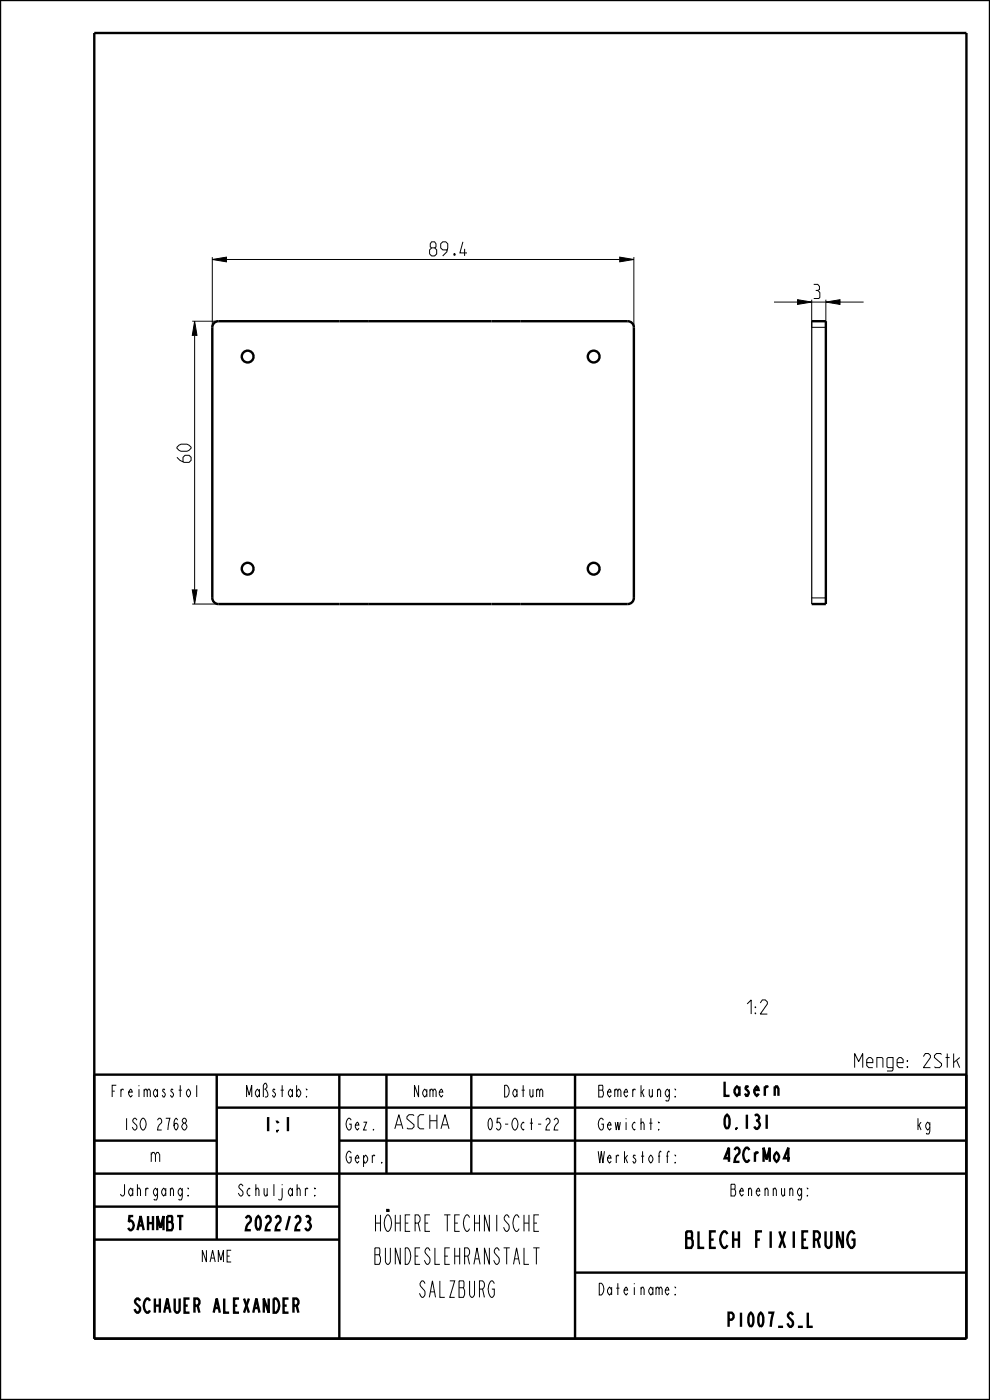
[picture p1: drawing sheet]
<svg xmlns="http://www.w3.org/2000/svg" width="210mm" height="297mm" viewBox="0 0 210 297" stroke-linecap="round" stroke-linejoin="round" font-family="sans-serif">
<path d="M45 55l3-.5v1zM131.5 54.5l3 .5-3 .5zM41.3 68.1l.5 3h-1zM169.2 63.6l3 .5-3 .5zM175.2 64.1l3-.5v1zM40.8 125.1h1l-.5 3z" fill="#000"/>
<g fill="none" stroke="#000" stroke-width=".21">
<path d="M45 55l3-.5v1zM45 54.5v14.9M48 55h83.5M131.5 54.5l3 .5-3 .5zM134.5 54.5v14.9M40.8 68.1h5.5M41.3 68.1l.5 3h-1zM41.3 71.1v54M164.2 64.1h5M169.2 63.6l3 .5-3 .5zM172.2 63.6v5.8M175.2 64.1l3-.5v1z"/>
<path d="M175.2 63.6v5.8M178.2 64.1h5M40.8 125.1h1l-.5 3zM40.8 128.1h5.5"/>
</g>
<g fill="none" stroke="#000" stroke-width=".51">
<path d="M0 0h210v297h-210zM20 7h185v277h-185zM78.2 68.1h26M78.2 128.1h26M20 228h185v56M46 235h159M46 228v35M72 228v56M82 228v21M100 228v21M122 228v56M20 242h26"/>
<path d="M20 249h185M20 256h52M72 242h133M20 263h52M122 270h83"/>
</g>
<!-- layer: A_ACHSEN -->
<g fill="none" stroke="#000" stroke-width=".51">
<path d="M72 68.1h6.2M104.2 68.1h6.3M72 128.1h6.2M104.2 128.1h6.3"/>
<circle cx="52.5" cy="75.6" r="1.25"/>
<circle cx="125.9" cy="75.6" r="1.25"/>
<circle cx="52.5" cy="120.6" r="1.25"/>
<circle cx="125.9" cy="120.6" r="1.25"/>
</g>
<!-- layer: A_RUNDUNGEN -->
<path d="M72 68.1h-25.7a1.3 1.3 0 0 0-1.3 1.3v57.4a1.3 1.3 0 0 0 1.3 1.3h25.7M110.5 68.1h22.7a1.3 1.3 0 0 1 1.3 1.3v57.4a1.3 1.3 0 0 1-1.3 1.3h-22.7M172.2 68.1h3v60h-3" fill="none" stroke="#000" stroke-width=".51"/>
<path d="M172.2 69.4h3M172.2 126.8h3" fill="none" stroke="#000" stroke-width=".21"/>
<path d="M172.2 68.1v60" fill="none" stroke="#000" stroke-width=".25"/>
<g font-size="4.6">
<text x="77.1" y="261.2">HÖHERE TECHNISCHE</text>
<text x="77.1" y="268.2">BUNDESLEHRANSTALT</text>
<text x="143" y="264.7">BLECH FIXIERUNG</text>
<text x="87.6" y="275.2">SALZBURG</text>
</g>
<g font-size="3.9">
<text x="91.1" y="54.3">89.4</text>
<text x="172.6" y="63.3">3</text>
<text x="40.5" y="98.1" transform="rotate(-90 40.5 98.1)">60</text>
<text x="156.6" y="215.1">1:2</text>
<text x="180.7" y="226.5">Menge: 2Stk</text>
<text x="153.2" y="232.5">Lasern</text>
<text x="55.5" y="240">1:1</text>
<text x="83.2" y="239.5">ASCHA</text>
<text x="153.2" y="239.5">0.131</text>
<text x="31.6" y="246.5">m</text>
<text x="153.2" y="246.5">42CrMo4</text>
<text x="26" y="261">5AHMBT</text>
<text x="50.8" y="261">2022/23</text>
<text x="26.1" y="278.5">SCHAUER ALEXANDER</text>
<text x="152.9" y="281.5">P1007_S_L</text>
</g>
<g font-size="3.3">
<text x="22.3" y="232.7">Freimasstol</text>
<text x="51.2" y="232.7">Maßstab:</text>
<text x="87.1" y="232.7">Name</text>
<text x="106.1" y="232.7">Datum</text>
<text x="127.1" y="232.7">Bemerkung:</text>
<text x="25.2" y="239.7">ISO 2768</text>
<text x="73.2" y="239.7">Gez.</text>
<text x="102.2" y="239.7">05-Oct-22</text>
<text x="127.1" y="239.7">Gewicht:</text>
<text x="194.2" y="239.7">kg</text>
<text x="73.2" y="246.7">Gepr.</text>
<text x="127.1" y="246.7">Werkstoff:</text>
<text x="24.2" y="253.7">Jahrgang:</text>
<text x="49.2" y="253.7">Schuljahr:</text>
<text x="153.7" y="253.7">Benennung:</text>
<text x="42.1" y="267.7">NAME</text>
<text x="127.1" y="274.7">Dateiname:</text>
</g>
</svg>
